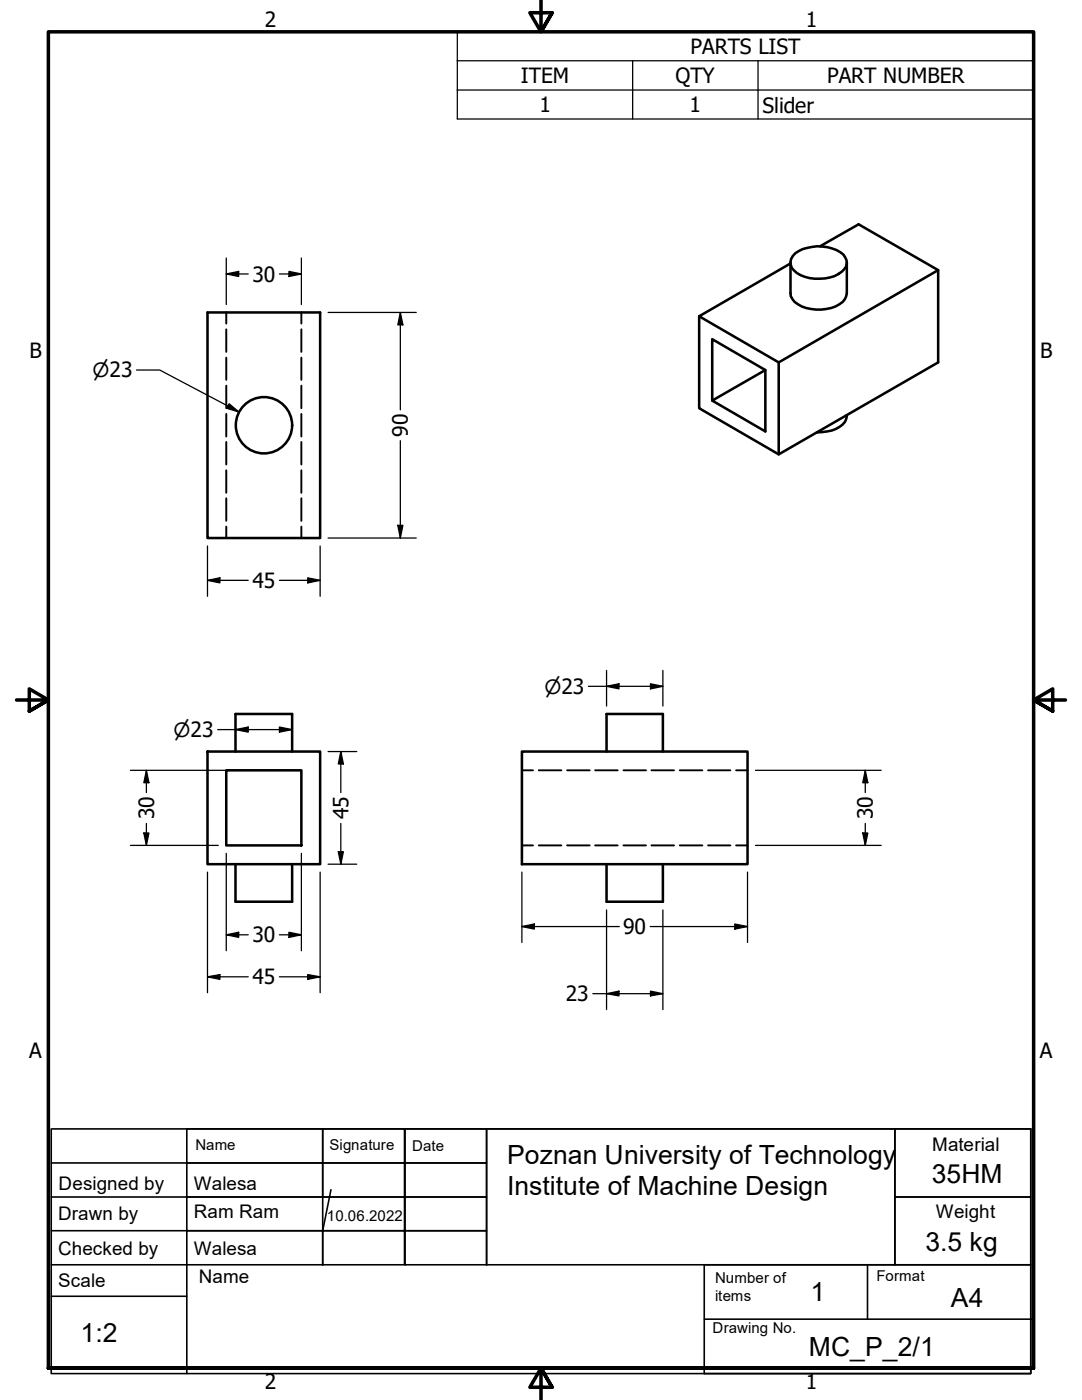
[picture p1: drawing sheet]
<svg xmlns="http://www.w3.org/2000/svg" width="216mm" height="279mm" viewBox="0 0 216 279" stroke-linecap="round" stroke-linejoin="round" font-family="sans-serif">
<!-- layer: Visible (ANSI) -->
<g fill="none" stroke="#000" stroke-width=".51">
<path d="M157.7 52.4v6.1a3.1 3.1 0 0 0 2.3 2.7 8.5 8.5 0 0 0 8.1-.9l.5-.6 .4-1.2v-6.1M157.7 52.6l-18.2 10.5 15.9 9.2 31.8-18.4M158.7 50.5a8.3 8.3 0 0 1 9.6 .3 2.15 2.15 0 0 1-.3 3.4 8.4 8.4 0 0 1-8.2 .7 3.1 3.1 0 0 1-2.1-2.6l.5-1.2zM163.6 49.1l7.7-4.3 15.9 9.1v18.4l-31.8 18.4v-18.4M41.4 62.4h22.5v45h-22.5zM139.5 63.1v18.4l15.9 9.2M152.7 73.9l-10.6 6 10.6 6.2v-12.2l-10.6-6.2v12.2M169 82.9a2.97 2.97 0 0 1-2.2 2.7 10.5 10.5 0 0 1-3.8 .7M41.4 150h22.5v22.5h-22.5zM45.1 153.7h15v15h-15zM47 150v-7.5h11.3v7.5M104.1 150h45.1v22.5h-45.1z"/>
<path d="M121 150v-7.5h11.3v7.5M47 172.5v7.5h11.3v-7.5M121 172.5v7.5h11.3v-7.5"/>
<circle cx="52.7" cy="84.9" r="5.6"/>
</g>
<!-- layer: Hidden (ANSI) -->
<g fill="none" stroke="#000" stroke-width=".38">
<path d="M45.1 62.4v2.2M45.1 65.7v4.5M45.1 71.4v4.4M45.1 77v4.5M60.1 62.4v2.2M60.1 65.7v4.5M60.1 71.4v4.4M60.1 77v4.5M45.1 82.6v4.5M45.1 88.2v4.5M45.1 93.9v4.5M45.1 99.4v4.5"/>
<path d="M60.1 82.6v4.5M60.1 88.2v4.5M60.1 93.9v4.5M60.1 99.4v4.5M45.1 105.1v2.3M60.1 105.1v2.3M104.1 153.7h2.3M107.5 153.7h4.5M113.2 153.7h4.5M118.7 153.7h4.6M124.4 153.7h4.5M130 153.7h4.5"/>
<path d="M135.6 153.7h4.5M141.3 153.7h4.4M146.9 153.7h2.3M104.1 168.7h2.3M107.5 168.7h4.5M113.2 168.7h4.5M118.7 168.7h4.6M124.4 168.7h4.5M130 168.7h4.5M135.6 168.7h4.5M141.3 168.7h4.4M146.9 168.7h2.3"/>
</g>
<!-- layer: Symbol (ANSI) -->
<path d="M91.2 12.1v-5.7h115v5.7M91.2 12.1h115v5.9M91.2 12.1v11.6h115v-5.7M91.2 18h115M126.2 12.1v11.6M151.3 12.1v11.6" fill="none" stroke="#000" stroke-width=".25"/>
<!-- layer: Border (ANSI) -->
<path d="M107.9 0v6.4l-2.2-3.9h4.5l-2.3 3.9 2.3-3.9M3.3 139.7h6.4l-3.9-2.2v4.4l3.9-2.2-3.9 2.2M212.6 139.7h-6.4l3.9-2.2v4.4l-3.9-2.2 3.9 2.2M9.7 273v-266.6h196.5v266.6h-196.5h196.5M110.2 276.9l-2.3-3.9 2.3 3.9h-4.5l2.2-3.9v6.4" fill="none" stroke="#000" stroke-width=".7"/>
<!-- layer: Borders -->
<g fill="none" stroke="#000" stroke-width=".32">
<path d="M10.2 225.3h195.5v48.8h-195.5zM10.2 232.1h27.1M10.2 238.9h27.1M37.3 225.3h27.1v6.8h-27.1zM37.3 232.1h27.1v6.8h-27.1zM64.4 238.9h-27.1v6.7h27.1v6.8M64.4 225.3h16.3v6.8h-16.3zM64.4 232.1h16.3v6.8h-16.3zM64.4 238.9h16.3v6.7h-16.3zM66 237.4l-1.6 8.2M80.8 225.3h16.3v6.8h-16.3zM80.8 232.1h16.3v6.8h-16.3z"/>
<path d="M80.8 238.9h16.3v6.7h-16.3zM97.1 225.3h81.5v27.1h-81.5zM178.6 225.3h27.1v13.6h-27.1zM178.6 238.9h27.1v13.5h-27.1zM10.2 245.6h27.1M10.2 252.4h27.1v21.7M10.2 258.7h27.1M64.4 245.6h-27.1v6.8h27.1M64.4 245.6h16.3v6.8h-16.3zM80.8 245.6h16.3v6.8h-16.3zM140.5 252.4h65.2v21.7h-65.2zM173.1 252.4v10.9"/>
<path d="M140.5 263.3h65.4"/>
</g>
<!-- layer: Dimension (ANSI) -->
<g fill="none" stroke="#000" stroke-width=".25">
<path d="M45.1 54.7l2.5-.5v1zM45.1 54.7h4.4M45.1 51.5v9.3M55.8 54.7h4.3M57.7 54.2l2.4 .5-2.4 .5zM60.1 51.5v9.3M27.2 73.9h4.7l15.8 8.3M65.5 62.4h17.6M79.9 62.4l.5 2.4h-1zM79.9 62.4v19.4M45.7 80.6l2 1.6-2.5-.7zM79.9 87.9v19.5"/>
<path d="M41.4 115.8l2.5-.5v1zM41.4 115.8h8.1M41.4 109v10M55.8 115.8h8.1M61.4 115.3l2.5 .5-2.5 .5zM63.9 109v10M65.5 107.4h17.6M79.4 104.8h1l-.5 2.6zM117.4 137h14.9M121 137l2.5-.5v1zM121 133.8v7.1M129.8 136.5l2.5 .5-2.5 .5z"/>
<path d="M132.3 133.8v7.1M26 153.7h32.5M29.2 153.7l.5 2.5h-1zM29.2 153.7v4.5M43.4 145.6h14.9M47 145.6l2.5-.5v1zM55.8 145.1l2.5 .5-2.5 .5zM65.5 150h5.7M68 150l.5 2.5h-1zM68 150v8.2M150.7 153.7h25.1M172.7 153.7l.5 2.5h-1.1z"/>
<path d="M172.7 153.7v4.5M26 168.7h17.6M28.7 166.2h1l-.5 2.5zM29.2 164.3v4.4M41.4 174.1v24M45.1 170.3v19.4M60.1 170.3v19.4M63.9 174.1v24M65.5 172.5h5.7M67.5 170h1l-.5 2.5zM68 164.3v8.2M104.1 174.1v14"/>
<path d="M149.2 174.1v14M150.7 168.7h25.1M172.1 166.2h1.1l-.5 2.5zM172.7 164.3v4.4M41.4 194.9l2.5-.4v1zM41.4 194.9h8.1M45.1 186.6l2.5-.5v1zM45.1 186.6h4.4M55.8 186.6h4.3M55.8 194.9h8.1M57.7 186.1l2.4 .5-2.4 .5zM61.4 194.5l2.5 .4-2.5 .6z"/>
<path d="M104.1 184.9l2.5-.5v1zM104.1 184.9h19.5M118.3 198.3h14M121 198.3l2.5-.5v1zM121 181.6v19.9M129.7 184.9h19.5M129.8 197.8l2.5 .5-2.5 .5zM132.3 181.6v19.9M146.6 184.4l2.6 .5-2.6 .5z"/>
</g>
<g fill="#000">
<path d="M45.1 54.7l2.5-.5v1z" fill-rule="evenodd"/>
<path d="M57.7 54.2l2.4 .5-2.4 .5z" fill-rule="evenodd"/>
<path d="M79.9 62.4l.5 2.4h-1z" fill-rule="evenodd"/>
<path d="M45.7 80.6l2 1.6-2.5-.7z" fill-rule="evenodd"/>
<path d="M41.4 115.8l2.5-.5v1z" fill-rule="evenodd"/>
<path d="M61.4 115.3l2.5 .5-2.5 .5z" fill-rule="evenodd"/>
<path d="M79.4 104.8h1l-.5 2.6z" fill-rule="evenodd"/>
<path d="M121 137l2.5-.5v1z" fill-rule="evenodd"/>
<path d="M129.8 136.5l2.5 .5-2.5 .5z" fill-rule="evenodd"/>
<path d="M29.2 153.7l.5 2.5h-1z" fill-rule="evenodd"/>
<path d="M47 145.6l2.5-.5v1z" fill-rule="evenodd"/>
<path d="M55.8 145.1l2.5 .5-2.5 .5z" fill-rule="evenodd"/>
<path d="M68 150l.5 2.5h-1z" fill-rule="evenodd"/>
<path d="M172.7 153.7l.5 2.5h-1.1z" fill-rule="evenodd"/>
<path d="M28.7 166.2h1l-.5 2.5z" fill-rule="evenodd"/>
<path d="M67.5 170h1l-.5 2.5z" fill-rule="evenodd"/>
<path d="M172.1 166.2h1.1l-.5 2.5z" fill-rule="evenodd"/>
<path d="M41.4 194.9l2.5-.4v1z" fill-rule="evenodd"/>
<path d="M45.1 186.6l2.5-.5v1z" fill-rule="evenodd"/>
<path d="M57.7 186.1l2.4 .5-2.4 .5z" fill-rule="evenodd"/>
<path d="M61.4 194.5l2.5 .4-2.5 .6z" fill-rule="evenodd"/>
<path d="M104.1 184.9l2.5-.5v1z" fill-rule="evenodd"/>
<path d="M121 198.3l2.5-.5v1z" fill-rule="evenodd"/>
<path d="M129.8 197.8l2.5 .5-2.5 .5z" fill-rule="evenodd"/>
<path d="M146.6 184.4l2.6 .5-2.6 .5z" fill-rule="evenodd"/>
</g>
<g font-size="5.3">
<text x="101.2" y="232.3">Poznan University of Technology</text>
<text x="101.2" y="238.6">Institute of Machine Design</text>
<text x="185.9" y="236">35HM</text>
<text x="184.7" y="249.7">3.5 kg</text>
<text x="161.7" y="259.7">1</text>
<text x="189.7" y="260.8">A4</text>
<text x="16.1" y="267.9">1:2</text>
<text x="161.4" y="270.6">MC_P_2/1</text>
</g>
<g font-size="4.2">
<text x="52.8" y="5.3">2</text>
<text x="160.8" y="5.3">1</text>
<text x="137.8" y="10.8">PARTS LIST</text>
<text x="103.9" y="16.6">ITEM</text>
<text x="134.8" y="16.6">QTY</text>
<text x="165" y="16.6">PART NUMBER</text>
<text x="107.6" y="22.4">1</text>
<text x="137.6" y="22.4">1</text>
<text x="152.1" y="22.5">Slider</text>
<text x="50.4" y="56.2">30</text>
<text x="5.9" y="71.4">B</text>
<text x="207.6" y="71.4">B</text>
<text x="81.4" y="87.1" transform="rotate(-90 81.4 87.1)">90</text>
<text x="50.4" y="117.3">45</text>
<text x="30.7" y="163.5" transform="rotate(-90 30.7 163.5)">30</text>
<text x="69.5" y="163.5" transform="rotate(-90 69.5 163.5)">45</text>
<text x="174.2" y="163.5" transform="rotate(-90 174.2 163.5)">30</text>
<text x="50.4" y="188.1">30</text>
<text x="124.3" y="186.4">90</text>
<text x="50.4" y="196.5">45</text>
<text x="112.9" y="199.8">23</text>
<text x="5.8" y="211.1">A</text>
<text x="207.5" y="211.1">A</text>
<text x="52.8" y="277.1">2</text>
<text x="160.8" y="277.1">1</text>
</g>
<g font-size="3.9">
<text x="18.5" y="75.3">⌀23</text>
<text x="108.6" y="138.4">⌀23</text>
<text x="34.6" y="147.1">⌀23</text>
</g>
<g font-size="3.7">
<text x="186" y="229.6">Material</text>
<text x="11.7" y="237.4">Designed by</text>
<text x="38.7" y="237.6">Walesa</text>
<text x="11.6" y="243.4">Drawn by</text>
<text x="38.7" y="243.1">Ram Ram</text>
<text x="186.8" y="243.1">Weight</text>
<text x="11.6" y="250.4">Checked by</text>
<text x="38.7" y="250.4">Walesa</text>
<text x="11.6" y="256.9">Scale</text>
<text x="39.7" y="256">Name</text>
</g>
<g font-size="3">
<text x="39" y="229.6">Name</text>
<text x="65.7" y="229.6">Signature</text>
<text x="82.2" y="229.7">Date</text>
<text x="65.2" y="243.7">10.06.2022</text>
<text x="142.7" y="256">Number of</text>
<text x="174.9" y="255.7">Format</text>
<text x="142.7" y="259.7">items</text>
<text x="142.2" y="266.1">Drawing No.</text>
</g>
</svg>
